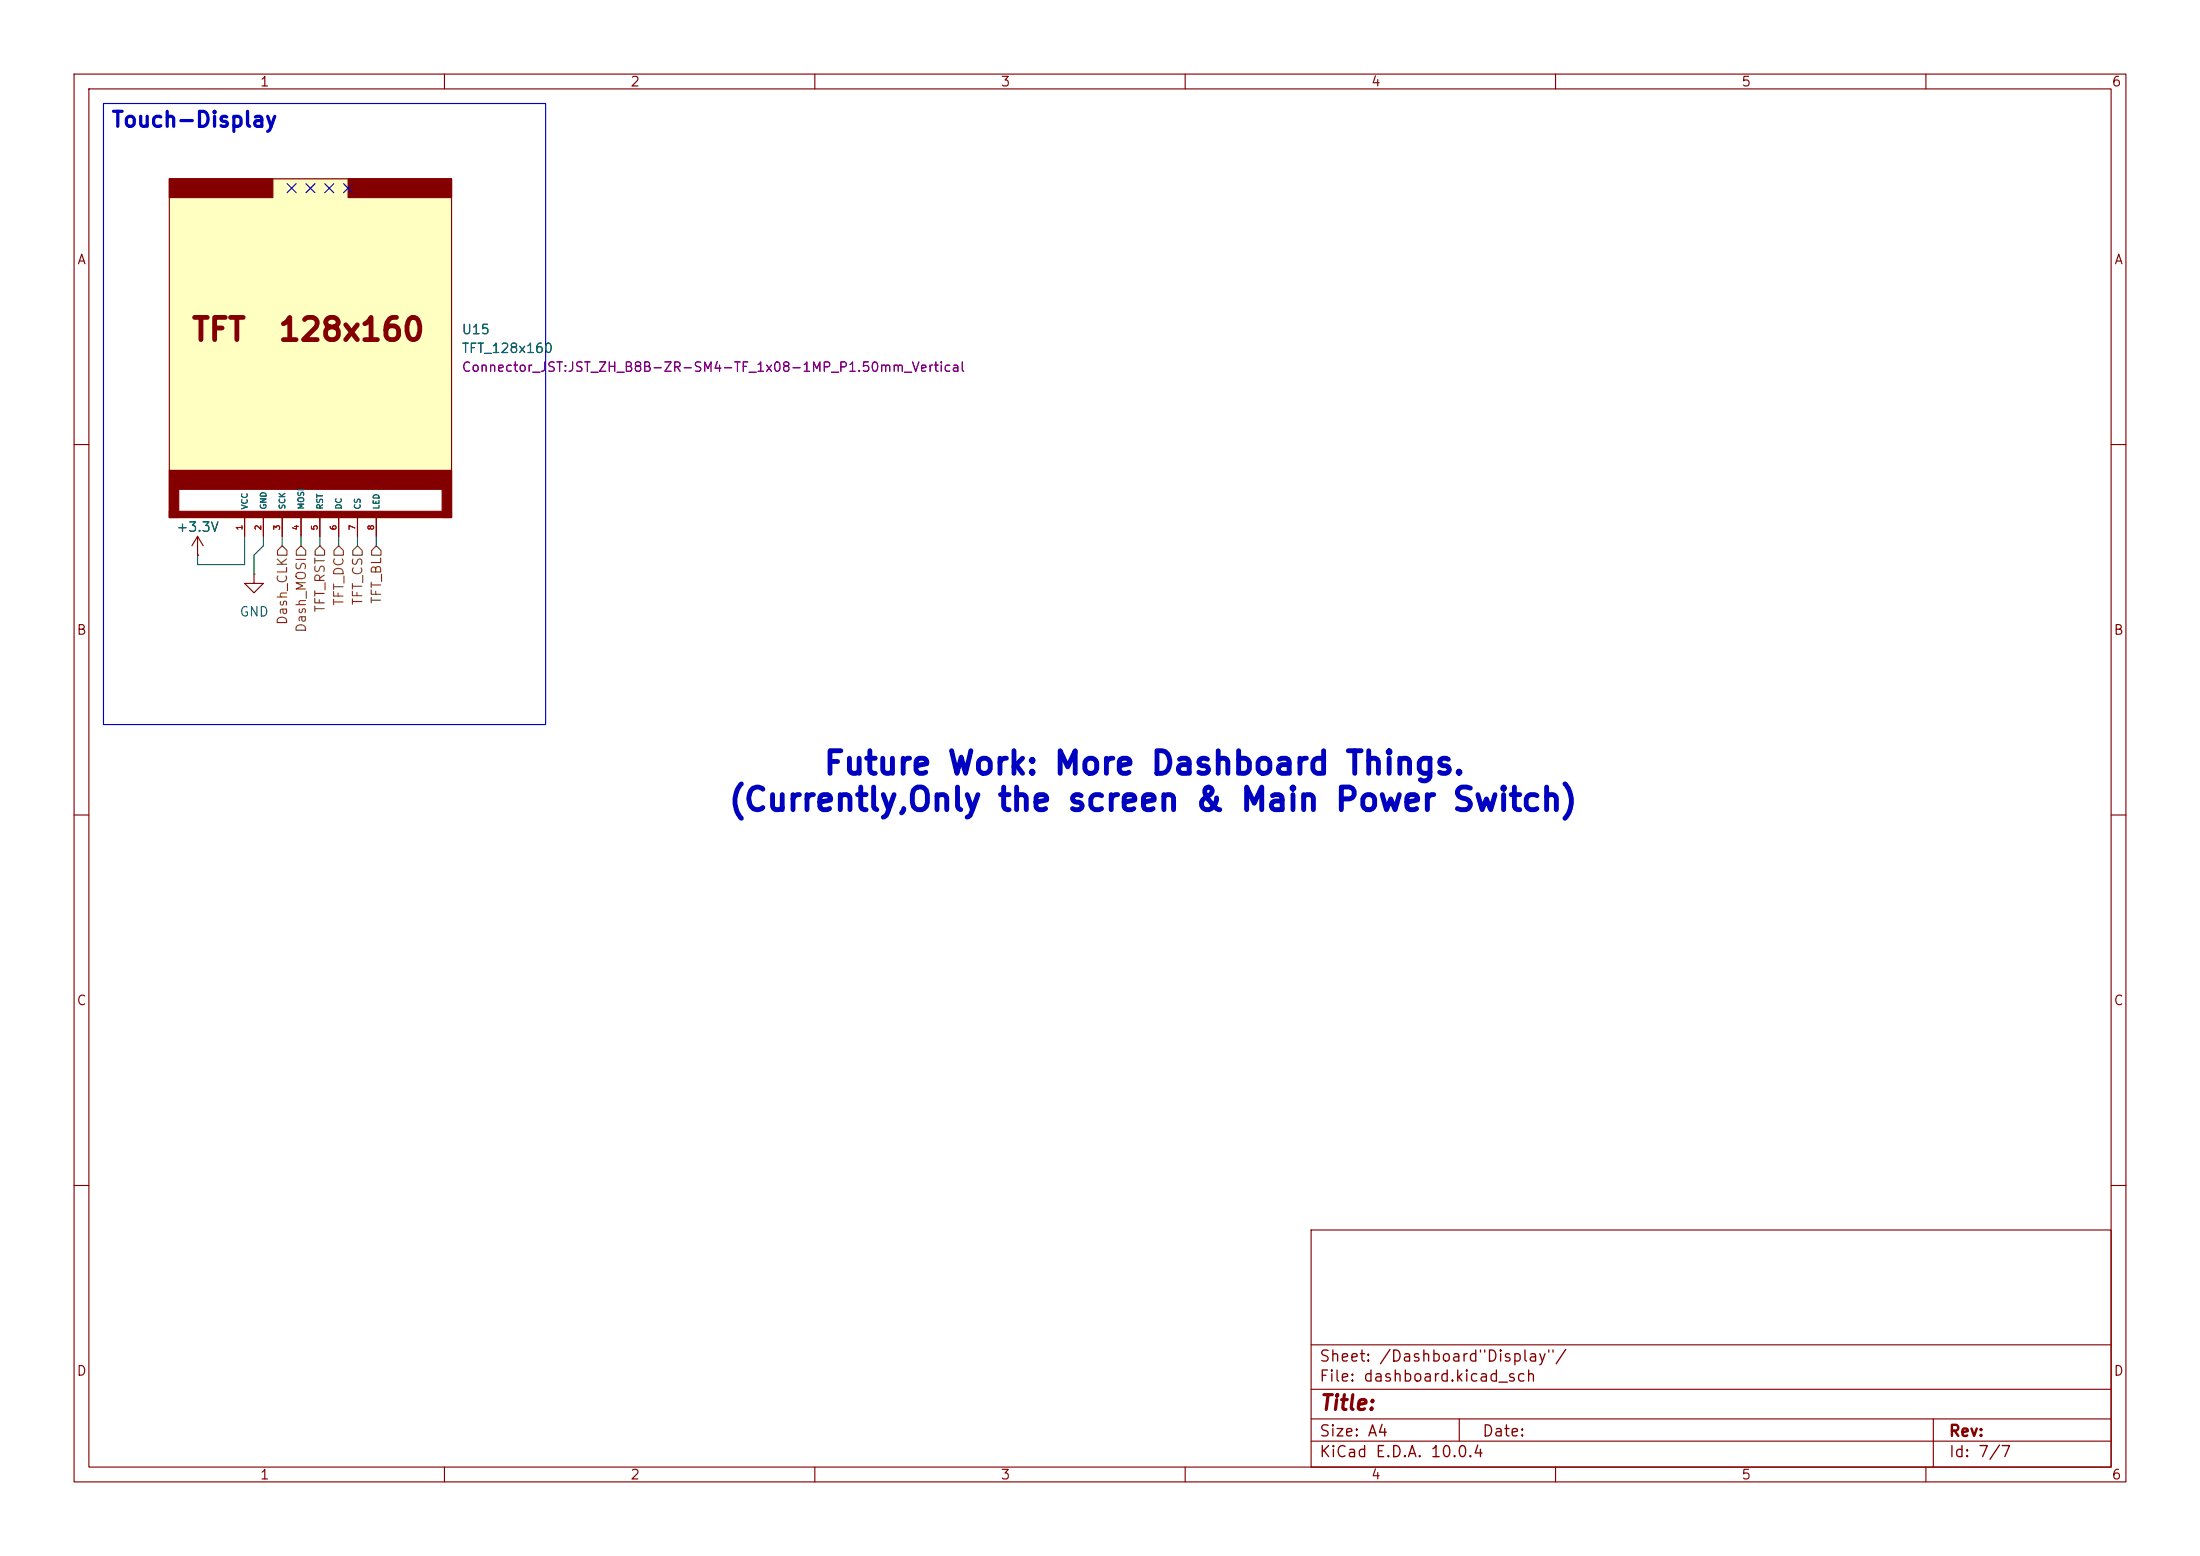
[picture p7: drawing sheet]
(kicad_sch
 (version 20260306)
 (generator "eeschema")
 (generator_version "10.0")
 (paper "A4")
 (lib_symbols
  (symbol "power:+3.3V"
   (power global)
   (pin_numbers (hide yes))
   (pin_names
    (offset 0) (hide yes)) (exclude_from_sim no) (in_bom yes) (on_board yes)
   (in_pos_files yes)
   (duplicate_pin_numbers_are_jumpers no)
   (property "Reference" "#PWR" (at 0 -3.81 0) (show_name no) (do_not_autoplace no) (hide yes) (effects (font (size 1.27 1.27))))
   (property "Value" "+3.3V" (at 0 3.556 0) (show_name no) (do_not_autoplace no) (effects (font (size 1.27 1.27))))
   (property "Footprint" "" (at 0 0 0) (show_name no) (do_not_autoplace no) (hide yes) (effects (font (size 1.27 1.27))))
   (property "Datasheet" "" (at 0 0 0) (show_name no) (do_not_autoplace no) (hide yes) (effects (font (size 1.27 1.27))))
   (property "Description" "Power symbol creates a global label with name \"+3.3V\"" (at 0 0 0) (show_name no) (do_not_autoplace no) (hide yes) (effects (font (size 1.27 1.27))))
   (symbol "+3.3V_0_1"
    (polyline (pts (xy -0.762 1.27) (xy 0 2.54)) (stroke (width 0) (type default)) (fill (type none)))
    (polyline (pts (xy 0 2.54) (xy 0.762 1.27)) (stroke (width 0) (type default)) (fill (type none)))
    (polyline (pts (xy 0 0) (xy 0 2.54)) (stroke (width 0) (type default)) (fill (type none))))
   (symbol "+3.3V_1_1"
    (pin power_in line (at 0 0 90) (length 0) (name "" (effects (font (size 1.27 1.27)))) (number "1" (effects (font (size 1.27 1.27))))))
   (embedded_fonts no))
  (symbol "power:GND"
   (power global)
   (pin_numbers (hide yes))
   (pin_names
    (offset 0) (hide yes)) (exclude_from_sim no) (in_bom yes) (on_board yes)
   (in_pos_files yes)
   (duplicate_pin_numbers_are_jumpers no)
   (property "Reference" "#PWR" (at 0 -6.35 0) (show_name no) (do_not_autoplace no) (hide yes) (effects (font (size 1.27 1.27))))
   (property "Value" "GND" (at 0 -3.81 0) (show_name no) (do_not_autoplace no) (effects (font (size 1.27 1.27))))
   (property "Footprint" "" (at 0 0 0) (show_name no) (do_not_autoplace no) (hide yes) (effects (font (size 1.27 1.27))))
   (property "Datasheet" "" (at 0 0 0) (show_name no) (do_not_autoplace no) (hide yes) (effects (font (size 1.27 1.27))))
   (property "Description" "Power symbol creates a global label with name \"GND\" , ground" (at 0 0 0) (show_name no) (do_not_autoplace no) (hide yes) (effects (font (size 1.27 1.27))))
   (symbol "GND_0_1"
    (polyline (pts (xy 0 0) (xy 0 -1.27) (xy 1.27 -1.27) (xy 0 -2.54) (xy -1.27 -1.27) (xy 0 -1.27)) (stroke (width 0) (type default)) (fill (type none))))
   (symbol "GND_1_1"
    (pin power_in line (at 0 0 270) (length 0) (name "" (effects (font (size 1.27 1.27)))) (number "1" (effects (font (size 1.27 1.27))))))
   (embedded_fonts no))
  (symbol "tft_320x240:TFT_128*160"
   (pin_names
    (offset 1.016)) (exclude_from_sim no) (in_bom yes) (on_board yes)
   (in_pos_files yes)
   (duplicate_pin_numbers_are_jumpers no)
   (property "Reference" "U?" (at 20.32 25.4001 0) (show_name no) (do_not_autoplace no) (effects (font (size 1.27 1.27)) (justify left)))
   (property "Value" "TFT_128x160" (at 20.32 22.8601 0) (show_name no) (do_not_autoplace no) (effects (font (size 1.27 1.27)) (justify left)))
   (property "Footprint" "z_Devices:TFT-128*160" (at 20.32 20.3201 0) (show_name no) (do_not_autoplace no) (effects (font (size 1.27 1.27)) (justify left)))
   (property "Datasheet" "" (at 208.28 22.225 0) (show_name no) (do_not_autoplace no) (hide yes) (effects (font (size 1.27 1.27))))
   (property "Description" "" (at 0 0 0) (show_name no) (do_not_autoplace no) (hide yes) (effects (font (size 1.27 1.27))))
   (symbol "TFT_128*160_0_1"
    (rectangle (start -19.05 45.72) (end -5.08 43.18) (stroke (width 0) (type default)) (fill (type outline)))
    (rectangle (start -19.05 45.72) (end 19.05 6.35) (stroke (width 0) (type default)) (fill (type background)))
    (rectangle (start -19.05 6.35) (end 19.05 3.81) (stroke (width 0) (type default)) (fill (type outline)))
    (rectangle (start -19.05 6.35) (end 19.05 0) (stroke (width 0) (type default)) (fill (type none)))
    (rectangle (start -19.05 0) (end 19.05 0.8382) (stroke (width 0) (type default)) (fill (type outline)))
    (rectangle (start -17.78 0) (end -19.05 3.81) (stroke (width 0) (type default)) (fill (type outline)))
    (rectangle (start 5.08 45.72) (end 19.05 43.18) (stroke (width 0) (type default)) (fill (type outline)))
    (rectangle (start 17.78 3.81) (end 19.05 0) (stroke (width 0) (type default)) (fill (type outline))))
   (symbol "TFT_128*160_1_1"
    (text "TFT  128x160" (at 0 25.4 0) (effects (font (size 2.9972 2.9972)
    (bold yes))))
    (pin power_in line (at -8.89 -2.54 90) (length 2.54) (name "VCC" (effects (font (size 0.7874 0.7874)))) (number "1" (effects (font (size 0.7874 0.7874)))))
    (pin bidirectional line (at -6.35 -2.54 90) (length 2.54) (name "GND" (effects (font (size 0.7874 0.7874)))) (number "2" (effects (font (size 0.7874 0.7874)))))
    (pin bidirectional line (at -3.81 -2.54 90) (length 2.54) (name "SCK" (effects (font (size 0.7874 0.7874)))) (number "3" (effects (font (size 0.7874 0.7874)))))
    (pin bidirectional line (at -1.27 -2.54 90) (length 2.54) (name "MOSI" (effects (font (size 0.7874 0.7874)))) (number "4" (effects (font (size 0.7874 0.7874)))))
    (pin bidirectional line (at 1.27 -2.54 90) (length 2.54) (name "RST" (effects (font (size 0.7874 0.7874)))) (number "5" (effects (font (size 0.7874 0.7874)))))
    (pin bidirectional line (at 3.81 -2.54 90) (length 2.54) (name "DC" (effects (font (size 0.7874 0.7874)))) (number "6" (effects (font (size 0.7874 0.7874)))))
    (pin bidirectional line (at 6.35 -2.54 90) (length 2.54) (name "CS" (effects (font (size 0.7874 0.7874)))) (number "7" (effects (font (size 0.7874 0.7874)))))
    (pin power_in line (at 8.89 -2.54 90) (length 2.54) (name "LED" (effects (font (size 0.7874 0.7874)))) (number "8" (effects (font (size 0.7874 0.7874))))))
   (embedded_fonts no)))
 (text "Future Work: More Dashboard Things. \n(Currently,Only the screen & Main Power Switch)"
  (exclude_from_sim no)
  (at 155.448 105.664 0)
  (effects (font (size 3.048 3.048) (thickness 0.254)
    (bold yes))))
 (text_box "Touch-Display"
  (exclude_from_sim no)
  (at 13.97 13.97 0)
  (size 59.69 83.82)
  (margins 0.9525 0.9525 0.9525 0.9525)
  (stroke (width 0) (type solid))
  (fill (type none))
  (effects (font (size 2.032 2.032) (thickness 0.4064)
    (bold yes)) (justify left top)))
 (no_connect
  (at 46.99 25.4))
 (no_connect
  (at 41.91 25.4))
 (no_connect
  (at 44.45 25.4))
 (no_connect
  (at 39.37 25.4))
 (wire
  (pts (xy 26.67 74.93) (xy 26.67 76.2))
  (stroke (width 0) (type default)))
 (wire
  (pts (xy 40.64 73.66) (xy 40.64 72.39))
  (stroke (width 0) (type default)))
 (wire
  (pts (xy 50.8 73.66) (xy 50.8 72.39))
  (stroke (width 0) (type default)))
 (wire
  (pts (xy 45.72 73.66) (xy 45.72 72.39))
  (stroke (width 0) (type default)))
 (wire
  (pts (xy 43.18 73.66) (xy 43.18 72.39))
  (stroke (width 0) (type default)))
 (wire
  (pts (xy 34.29 74.93) (xy 34.29 77.47))
  (stroke (width 0) (type default)))
 (wire
  (pts (xy 48.26 73.66) (xy 48.26 72.39))
  (stroke (width 0) (type default)))
 (wire
  (pts (xy 26.67 76.2) (xy 33.02 76.2))
  (stroke (width 0) (type default)))
 (wire
  (pts (xy 33.02 72.39) (xy 33.02 76.2))
  (stroke (width 0) (type default)))
 (wire
  (pts (xy 35.56 72.39) (xy 35.56 73.66))
  (stroke (width 0) (type default)))
 (wire
  (pts (xy 38.1 73.66) (xy 38.1 72.39))
  (stroke (width 0) (type default)))
 (wire
  (pts (xy 35.56 73.66) (xy 34.29 74.93))
  (stroke (width 0) (type default)))
 (hierarchical_label "Dash_CLK"
  (shape input)
  (at 38.1 73.66 270)
  (effects (font (size 1.27 1.27)) (justify right)))
 (hierarchical_label "Dash_MOSI"
  (shape input)
  (at 40.64 73.66 270)
  (effects (font (size 1.27 1.27)) (justify right)))
 (hierarchical_label "TFT_DC"
  (shape input)
  (at 45.72 73.66 270)
  (effects (font (size 1.27 1.27)) (justify right)))
 (hierarchical_label "TFT_RST"
  (shape input)
  (at 43.18 73.66 270)
  (effects (font (size 1.27 1.27)) (justify right)))
 (hierarchical_label "TFT_CS"
  (shape input)
  (at 48.26 73.66 270)
  (effects (font (size 1.27 1.27)) (justify right)))
 (hierarchical_label "TFT_BL"
  (shape input)
  (at 50.8 73.66 270)
  (effects (font (size 1.27 1.27)) (justify right)))
 (symbol
  (lib_id "power:+3.3V")
  (at 26.67 74.93 0)
  (unit 1)
  (body_style 1)
  (exclude_from_sim no)
  (in_bom yes)
  (on_board yes)
  (in_pos_files yes)
  (dnp no)
  (property "Reference" "#PWR0131" (at 26.67 78.74 0) (hide yes) (show_name no) (do_not_autoplace no) (effects (font (size 1.27 1.27))))
  (property "Value" "+3.3V" (at 26.67 71.12 0) (show_name no) (do_not_autoplace no) (effects (font (size 1.27 1.27))))
  (property "Footprint" "" (at 26.67 74.93 0) (hide yes) (show_name no) (do_not_autoplace no) (effects (font (size 1.27 1.27))))
  (property "Datasheet" "" (at 26.67 74.93 0) (hide yes) (show_name no) (do_not_autoplace no) (effects (font (size 1.27 1.27))))
  (property "Description" "Power symbol creates a global label with name \"+3.3V\"" (at 26.67 74.93 0) (hide yes) (show_name no) (do_not_autoplace no) (effects (font (size 1.27 1.27))))
  (pin "1"))
 (symbol
  (lib_id "power:GND")
  (at 34.29 77.47 0)
  (unit 1)
  (body_style 1)
  (exclude_from_sim no)
  (in_bom yes)
  (on_board yes)
  (in_pos_files yes)
  (dnp no)
  (fields_autoplaced yes)
  (property "Reference" "#PWR0130" (at 34.29 83.82 0) (hide yes) (show_name no) (do_not_autoplace no) (effects (font (size 1.27 1.27))))
  (property "Value" "GND" (at 34.29 82.55 0) (show_name no) (do_not_autoplace no) (effects (font (size 1.27 1.27))))
  (property "Footprint" "" (at 34.29 77.47 0) (hide yes) (show_name no) (do_not_autoplace no) (effects (font (size 1.27 1.27))))
  (property "Datasheet" "" (at 34.29 77.47 0) (hide yes) (show_name no) (do_not_autoplace no) (effects (font (size 1.27 1.27))))
  (property "Description" "Power symbol creates a global label with name \"GND\" , ground" (at 34.29 77.47 0) (hide yes) (show_name no) (do_not_autoplace no) (effects (font (size 1.27 1.27))))
  (pin "1"))
 (symbol
  (lib_id "tft_320x240:TFT_128*160")
  (at 41.91 69.85 0)
  (unit 1)
  (body_style 1)
  (exclude_from_sim no)
  (in_bom yes)
  (on_board yes)
  (in_pos_files yes)
  (dnp no)
  (fields_autoplaced yes)
  (property "Reference" "U15" (at 62.23 44.4499 0) (show_name no) (do_not_autoplace no) (effects (font (size 1.27 1.27)) (justify left)))
  (property "Value" "TFT_128x160" (at 62.23 46.9899 0) (show_name no) (do_not_autoplace no) (effects (font (size 1.27 1.27)) (justify left)))
  (property "Footprint" "Connector_JST:JST_ZH_B8B-ZR-SM4-TF_1x08-1MP_P1.50mm_Vertical" (at 62.23 49.5299 0) (show_name no) (do_not_autoplace no) (effects (font (size 1.27 1.27)) (justify left)))
  (property "Datasheet" "" (at 250.19 47.625 0) (hide yes) (show_name no) (do_not_autoplace no) (effects (font (size 1.27 1.27))))
  (property "Description" "" (at 41.91 69.85 0) (hide yes) (show_name no) (do_not_autoplace no) (effects (font (size 1.27 1.27))))
  (pin "3")
  (pin "5")
  (pin "2")
  (pin "1")
  (pin "7")
  (pin "4")
  (pin "6")
  (pin "8")))
